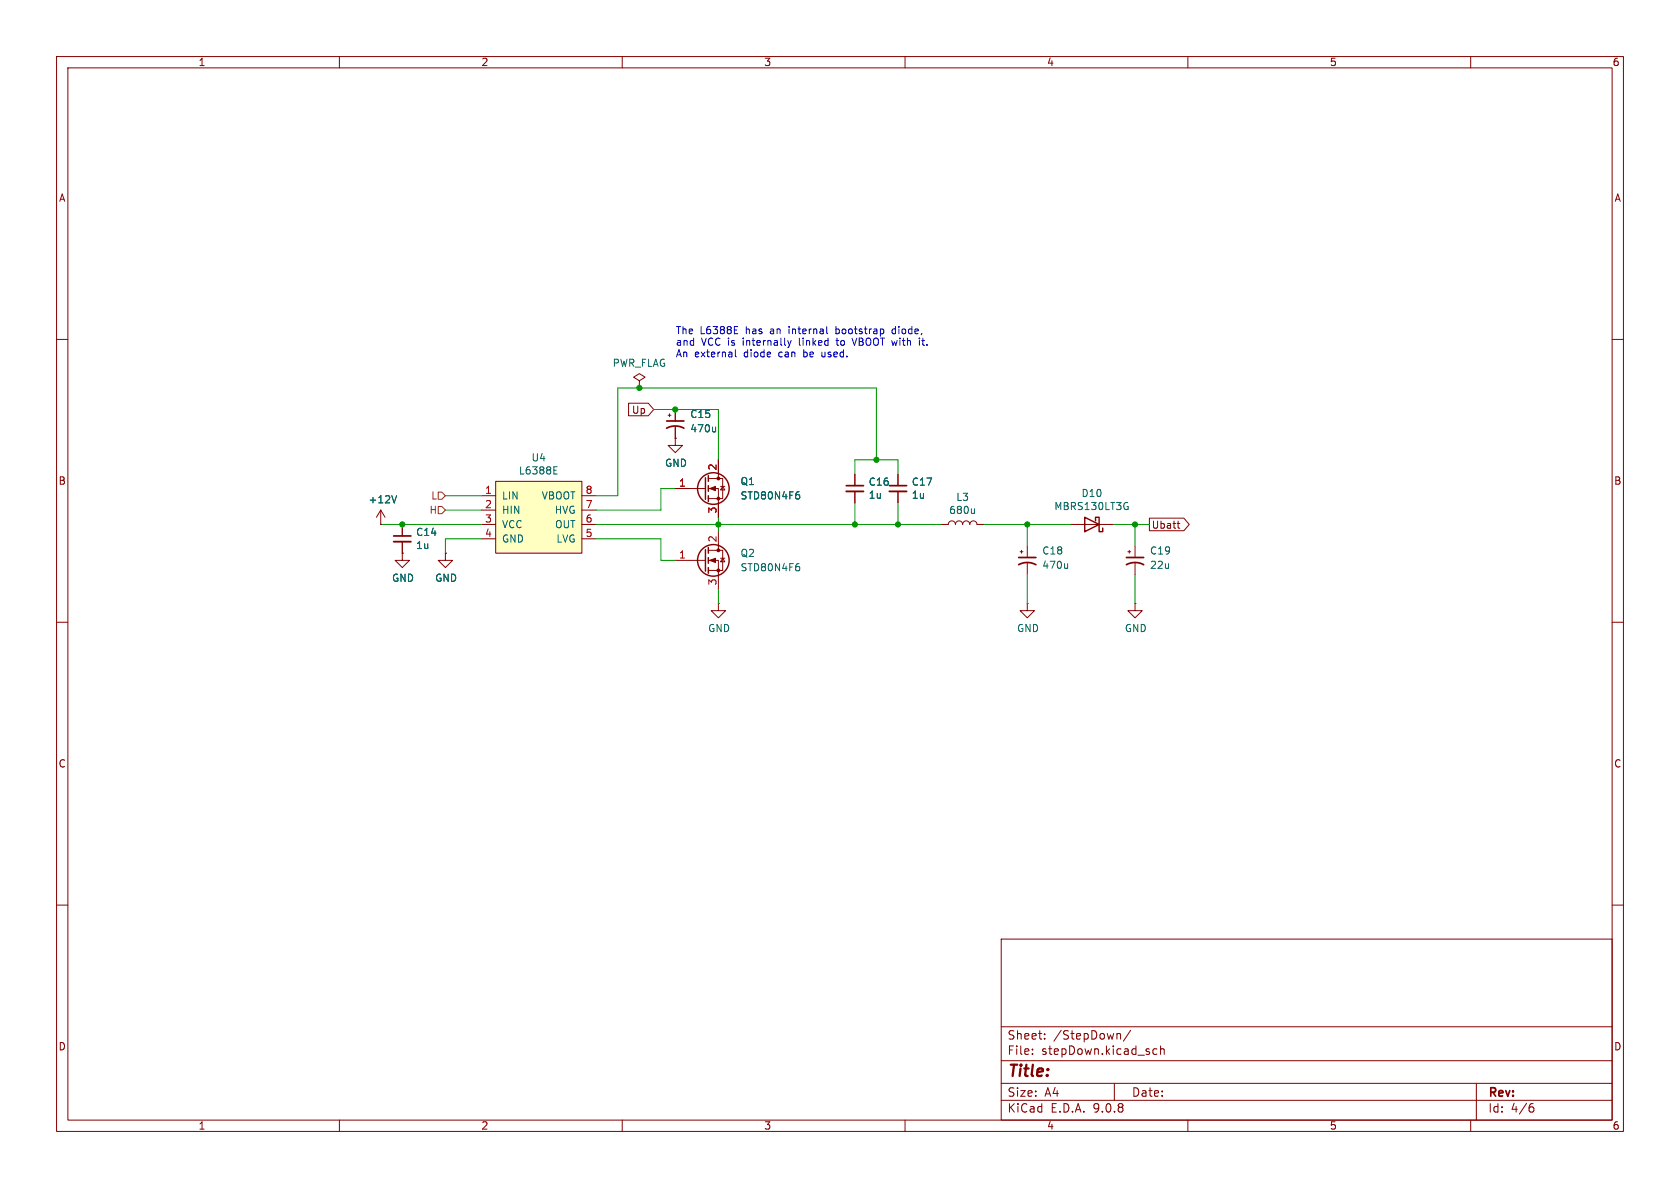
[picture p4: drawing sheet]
<svg xmlns="http://www.w3.org/2000/svg" width="297mm" height="210mm" viewBox="0 0 297 210" stroke-linecap="round" stroke-linejoin="round" font-family="sans-serif">
<g fill="none" stroke="#840000" stroke-width=".18">
<path d="M10 10h277v190h-277zM12 12h273v186h-273zM60 10v2M110 10v2M160 10v2M210 10v2M260 10v2M10 60h2M118.1 73.4h.5M118.4 73.2v.5M119.4 77.5v1.2h1.2l-1.2 1.3-1.3-1.3h1.3M119.4 77.5h.1"/>
<path d="M119.4 72.4v2M119.4 75.4v2.1M285 60h2M119.4 86.4h5.3M119.4 99.1h5.3M125.2 84.6h2.6v3.5h-2.6M125.2 86.4h1.8v5M125.2 97.3h2.6v3.5h-2.6M125.2 99.1h1.8v5M127 81.3v3.3M127 94v3.3M127.4 86h.7"/>
<path d="M127.4 98.7h.7M127.8 86l.3 .6h-.7zM127.8 98.7l.3 .6h-.7zM151.1 83.8v2.1M151.1 86.9v2M158.7 83.8v2.1M158.7 86.9v2M180.3 97.5h.5M180.6 97.3v.5M181.6 96.5v2.1M181.6 99.6v2M189.2 92.7h7.6"/>
<path d="M199.4 97.5h.5M199.6 97.3v.5M200.7 96.5v2.1M200.7 99.6v2M10 110h2M127 106.7v1.3h1.3l-1.3 1.2-1.3-1.2h1.3M127 106.7h.1M200.7 106.7v1.3h1.2l-1.2 1.2-1.3-1.2h1.3M200.7 106.7h.1M285 110h2M10 160h2M177 166h108v32h-108z"/>
<path d="M285 160h2M60 198v2M110 198v2M160 198v2M177 194.5h108M177 191.5h108M177 187.5h108M177 181.5h108M182.5 186.3v.1M182.5 185.5v.1M184.7 183.6v.1M184.7 182.8v.1"/>
<path d="M197 191.5v3M197.7 182.7h.2l.2 .2v.8M199.9 182.1l-1.3 2M203.8 186.1l.3 .3 .4-.1M204.5 185.5l-.4-.1-.3 .3M205.2 185.5l.2-.1 .3 .1 .1 .9M205.2 184.9v1.5M210 198v2M260 198v2M261 191.5v6.5M270.6 195.7h.4l.2 .3-.1 .5-.5 .1M271 195.1l-.4 .1"/>
</g>
<g fill="none" stroke="#840000" stroke-width=".25">
<path d="M124.7 84.5v3.8M124.7 97.2v3.8M125.2 84.1v1M125.2 85.9v1M125.2 87.6v1M125.2 96.8v1M125.2 98.6v1M191.8 91.4l2.5 1.3-2.5 1.3zM193.7 92.1v-.7h.6v2.6h.6v-.7M125.2 100.3v1"/>
<circle cx="126.1" cy="86.4" r="2.79"/>
<circle cx="126.1" cy="99.1" r="2.79"/>
</g>
<g fill="#840000" stroke="#840000" stroke-width=".18">
<path d="M125.5 86.4l1-.4v.7z"/>
<path d="M125.5 99.1l1-.4v.7z"/>
<circle cx="127" cy="84.6" r=".25"/>
<circle cx="127" cy="88.1" r=".25"/>
<circle cx="127" cy="97.3" r=".25"/>
<circle cx="127" cy="100.8" r=".25"/>
</g>
<path d="M126.5 75.5v.8M126.5 76.2l-.2 .1M141 86.9h.3M141 99.6h.3M141.1 87.4l.3 .3v.3l-.3 .2M188.7 99.6v.9M199.1 88.8l.3 .1M199.2 89.5h.3v.5l-.3 .1M141.1 100.1l.3 .3v.3l-.3 .2M188.7 100.4l-.1 .1" fill="none" stroke="#006464" stroke-width=".18"/>
<path d="M117.9 75.7a3.2 3.2 0 0 1 3 0M117.9 74.4h3M149.6 85.9h3.1M157.2 85.9h3.1M180.1 99.8a3.2 3.2 0 0 1 3 0M180.1 98.6h3M199.1 99.8a3.2 3.2 0 0 1 3.1 0M199.1 98.6h3.1" fill="none" stroke="#840000" stroke-width=".3"/>
<path d="M149.6 86.9h3.1M157.2 86.9h3.1" fill="none" stroke="#840000" stroke-width=".33"/>
<path d="M87.6 85.1h15.3v12.7h-15.3z" fill="#ffffc2"/>
<g fill="none" stroke="#840000" stroke-width=".18">
<path d="M111.1 71.3h3.5l1 1.1-1 1.1h-3.5zM113 67.3l1-.6-1-.7-1 .7 1 .6v1.3M113 68.6h.1M119.4 77.5h.1M119.4 72.4v2M119.4 75.4v2.1M67.3 92.7h.1M67.3 90.2l-.8 1.2M67.3 90.2l.8 1.2M67.3 90.2v2.5M71.1 97.8v1.3h1.3l-1.3 1.2-1.3-1.2h1.3M71.1 97.8h.1"/>
<path d="M71.1 92.7v2M71.1 95.8v2M78.7 97.8v1.3h1.3l-1.3 1.2-1.2-1.2h1.2M78.7 97.8h.1M85.1 87.6h2.5M85.1 90.2h2.5M85.1 92.7h2.5M85.1 95.3h2.5M87.6 85.1h15.3v12.7h-15.3zM102.9 87.6h2.5M102.9 90.2h2.5M102.9 92.7h2.5"/>
<path d="M102.9 95.3h2.5M119.4 86.4h2.5M127 81.3v2.5M127 88.9v2.5M151.1 83.8v2.1M151.1 86.9v2M158.7 83.8v2.1M158.7 86.9v2M166.4 92.7h1.2a.64 .64 0 0 1 .7-.6 .64 .64 0 0 1 .6 .6 .64 .64 0 0 1 .6-.6 .64 .64 0 0 1 .7 .6 .64 .64 0 0 1 .6-.6 .64 .64 0 0 1 .6 .6 .64 .64 0 0 1 .7-.6 .64 .64 0 0 1 .6 .6h1.3M203.2 91.6h6.1l.9 1.1-.9 1.1h-6.1zM208.1 92.5h.5M208.3 93.2l.3 .2"/>
<path d="M181.6 106.7v1.3h1.3l-1.3 1.2-1.3-1.2h1.3M181.6 106.7h.1"/>
</g>
<path d="M126.5 75.5v.8M126.5 76.2l-.2 .1M70.1 87.6l-.4 1.3M97.9 83.1h.4M97.9 83.8h.6M97.9 82.5h.6M141 86.9h.3M141.1 87.4l.3 .3v.3l-.3 .2M172.3 89.9v.9M172.3 90.7l-.2 .1" fill="none" stroke="#006464" stroke-width=".18"/>
<path d="M69.6 94.7h3" fill="none" stroke="#840000" stroke-width=".3"/>
<path d="M69.6 95.8h3" fill="none" stroke="#840000" stroke-width=".33"/>
<path d="M77.5 89.5h.6l.6 .7-.6 .6h-.6zM77.5 87h.6l.6 .6-.6 .7h-.6z" fill="none" stroke="#725600" stroke-width=".18"/>
<g fill="none" stroke="#009600" stroke-width=".18">
<path d="M115.6 72.4h11.4v8.9M67.3 92.7h17.8M78.7 90.2h6.4M78.7 87.6h6.4M85.1 95.3h-6.4v2.5M105.4 95.3h11.4v3.8h2.6M105.4 92.7h61M119.4 86.4h-2.6v3.8h-11.4M127 91.4v2.6M151.1 83.8v-2.5h7.6v2.5M151.1 88.9v3.8M154.9 81.3v-12.7h-45.7v19h-3.8"/>
<path d="M158.7 88.9v3.8M174 92.7h15.2M181.6 92.7v3.8M196.8 92.7h6.4M200.7 92.7v3.8M127 104.1v2.6M181.6 101.6v5.1M200.7 101.6v5.1"/>
</g>
<g fill="none" stroke="#0000c2" stroke-width=".18">
<path d="M129.8 59h.6M129.8 57.7h.6M146.1 58.8l.2 .2M147.8 57.7v1.3M147.8 58.9l.1 .1M147.9 58.2h-.1M148 59.8v1.2M150.6 59.8l.4 1.2M158.2 58.2h-.4l-.1 .2 .1 .5 .4 .1M163.1 59.8v1.1l.2 .1M130 61.8v1.1l.2 .2M139.3 60.2l.3 .8"/>
<path d="M139.6 61l-.3 .5M139.9 60.2l-.3 .8M145.3 62.2v.7l.2 .2M147.8 60.2h.5M162.5 60.2v.8M163 60.2h.4"/>
</g>
<g fill="#009600" stroke="#009600" stroke-width=".18">
<circle cx="154.9" cy="81.3" r=".46"/>
<circle cx="181.6" cy="92.7" r=".46"/>
<circle cx="151.1" cy="92.7" r=".46"/>
<circle cx="158.7" cy="92.7" r=".46"/>
<circle cx="200.7" cy="92.7" r=".46"/>
<circle cx="119.4" cy="72.4" r=".46"/>
<circle cx="127" cy="92.7" r=".46"/>
<circle cx="113" cy="68.6" r=".46"/>
<circle cx="71.1" cy="92.7" r=".46"/>
</g>
<text font-size="2.8" fill="#840000" x="178" y="190.9">Title:</text>
<g font-size="2.1" fill="#840000">
<text x="178" y="184">Sheet:</text>
<text x="186.2" y="184">/StepDown/</text>
<text x="178" y="186.7">File:</text>
<text x="184.1" y="186.7">stepDown.kicad_sch</text>
<text x="178" y="196.9">KiCad</text>
<text x="178" y="194.1">Size:</text>
<text x="184.7" y="194.1">A4</text>
<text x="185.7" y="196.9">E.D.A.</text>
<text x="193.3" y="196.9">9.0.8</text>
<text x="200" y="194.1">Date:</text>
<text x="263" y="194.3">Rev:</text>
<text x="263" y="196.9">Id:</text>
<text x="267.1" y="196.9">4/6</text>
</g>
<g font-size="1.8" fill="#840000">
<text x="35" y="11.9">1</text>
<text x="85" y="11.9">2</text>
<text x="135" y="11.9">3</text>
<text x="185" y="11.9">4</text>
<text x="235" y="11.9">5</text>
<text x="285" y="11.9">6</text>
<text x="10.3" y="35.9">A</text>
<text x="285.3" y="35.9">A</text>
<text x="111.6" y="73.3">Up</text>
<text x="10.3" y="85.9">B</text>
<text x="285.3" y="85.9">B</text>
<text x="203.5" y="93.7">Ubatt</text>
<text x="10.3" y="135.9">C</text>
<text x="285.3" y="135.9">C</text>
<text x="10.3" y="185.9">D</text>
<text x="285.3" y="185.9">D</text>
<text x="35" y="199.9">1</text>
<text x="85" y="199.9">2</text>
<text x="135" y="199.9">3</text>
<text x="185" y="199.9">4</text>
<text x="235" y="199.9">5</text>
<text x="285" y="199.9">6</text>
</g>
<g font-size="1.8" fill="#0000c2">
<text x="119.4" y="59.2">The</text>
<text x="123.8" y="59.2">L6388E</text>
<text x="131.9" y="59.2">has</text>
<text x="136.4" y="59.2">an</text>
<text x="139.9" y="59.2">internal</text>
<text x="148.4" y="59.2">bootstrap</text>
<text x="158.6" y="59.2">diode,</text>
<text x="119.4" y="61.2">and</text>
<text x="119.4" y="63.3">An</text>
<text x="122.8" y="63.3">external</text>
<text x="124" y="61.2">VCC is</text>
<text x="131.6" y="61.2">internally</text>
<text x="131.6" y="63.3">diode</text>
<text x="138" y="63.3">can</text>
<text x="141.7" y="61.2">linked</text>
<text x="142.5" y="63.3">be</text>
<text x="145.9" y="63.3">used.</text>
<text x="148.6" y="61.2">to</text>
<text x="151.6" y="61.2">VBOOT with</text>
<text x="163.8" y="61.2">it.</text>
</g>
<g font-size="1.8" fill="#006464">
<text x="108.2" y="65">PWR_FLAG</text>
<text x="121.9" y="76.6">470u</text>
<text x="121.9" y="74.1">C15</text>
<text x="93.9" y="81.8">U4</text>
<text x="117.5" y="82.7">GND</text>
<text x="65" y="89.2">+12V</text>
<text x="88.6" y="88.5">LIN</text>
<text x="91.6" y="84.1">L6388E</text>
<text x="95.7" y="88.5">VBOOT</text>
<text x="130.8" y="86">Q1</text>
<text x="130.8" y="88.5">STD80N4F6</text>
<text x="153.5" y="88.4">1u</text>
<text x="153.5" y="86.1">C16</text>
<text x="161.1" y="88.4">1u</text>
<text x="161.1" y="86.1">C17</text>
<text x="169" y="88.7">L3</text>
<text x="191.1" y="88.1">D10</text>
<text x="73.5" y="94.9">C14</text>
<text x="88.6" y="91">HIN</text>
<text x="88.6" y="93.6">VCC</text>
<text x="98" y="91">HVG</text>
<text x="98" y="93.6">OUT</text>
<text x="167.7" y="91.1">680u</text>
<text x="186.3" y="90.4">MBRS130LT3G</text>
<text x="73.5" y="97.3">1u</text>
<text x="88.6" y="96.1">GND</text>
<text x="98.3" y="96.1">LVG</text>
<text x="130.8" y="98.7">Q2</text>
<text x="130.8" y="101.2">STD80N4F6</text>
<text x="184.2" y="100.8">470u</text>
<text x="184.2" y="98.2">C18</text>
<text x="203.2" y="98.2">C19</text>
<text x="203.2" y="100.8">22u</text>
<text x="69.2" y="103">GND</text>
<text x="76.8" y="103">GND</text>
<text x="125.1" y="111.9">GND</text>
<text x="179.7" y="111.9">GND</text>
<text x="198.8" y="111.9">GND</text>
</g>
<g font-size="1.8" fill="#a90000">
<text x="126.7" y="83.3" transform="rotate(-90 126.7 83.3)">2</text>
<text x="85.7" y="87.4">1</text>
<text x="85.7" y="89.9">2</text>
<text x="103.4" y="87.4">8</text>
<text x="103.4" y="89.9">7</text>
<text x="119.9" y="86.1">1</text>
<text x="85.7" y="92.5">3</text>
<text x="85.7" y="95">4</text>
<text x="103.4" y="92.5">6</text>
<text x="103.4" y="95">5</text>
<text x="126.7" y="96" transform="rotate(-90 126.7 96)">2</text>
<text x="126.7" y="90.9" transform="rotate(-90 126.7 90.9)">3</text>
<text x="119.9" y="98.8">1</text>
<text x="126.7" y="103.6" transform="rotate(-90 126.7 103.6)">3</text>
</g>
<g font-size="1.8" fill="#725600">
<text x="76.1" y="88.5">L</text>
<text x="75.8" y="91">H</text>
</g>
</svg>
